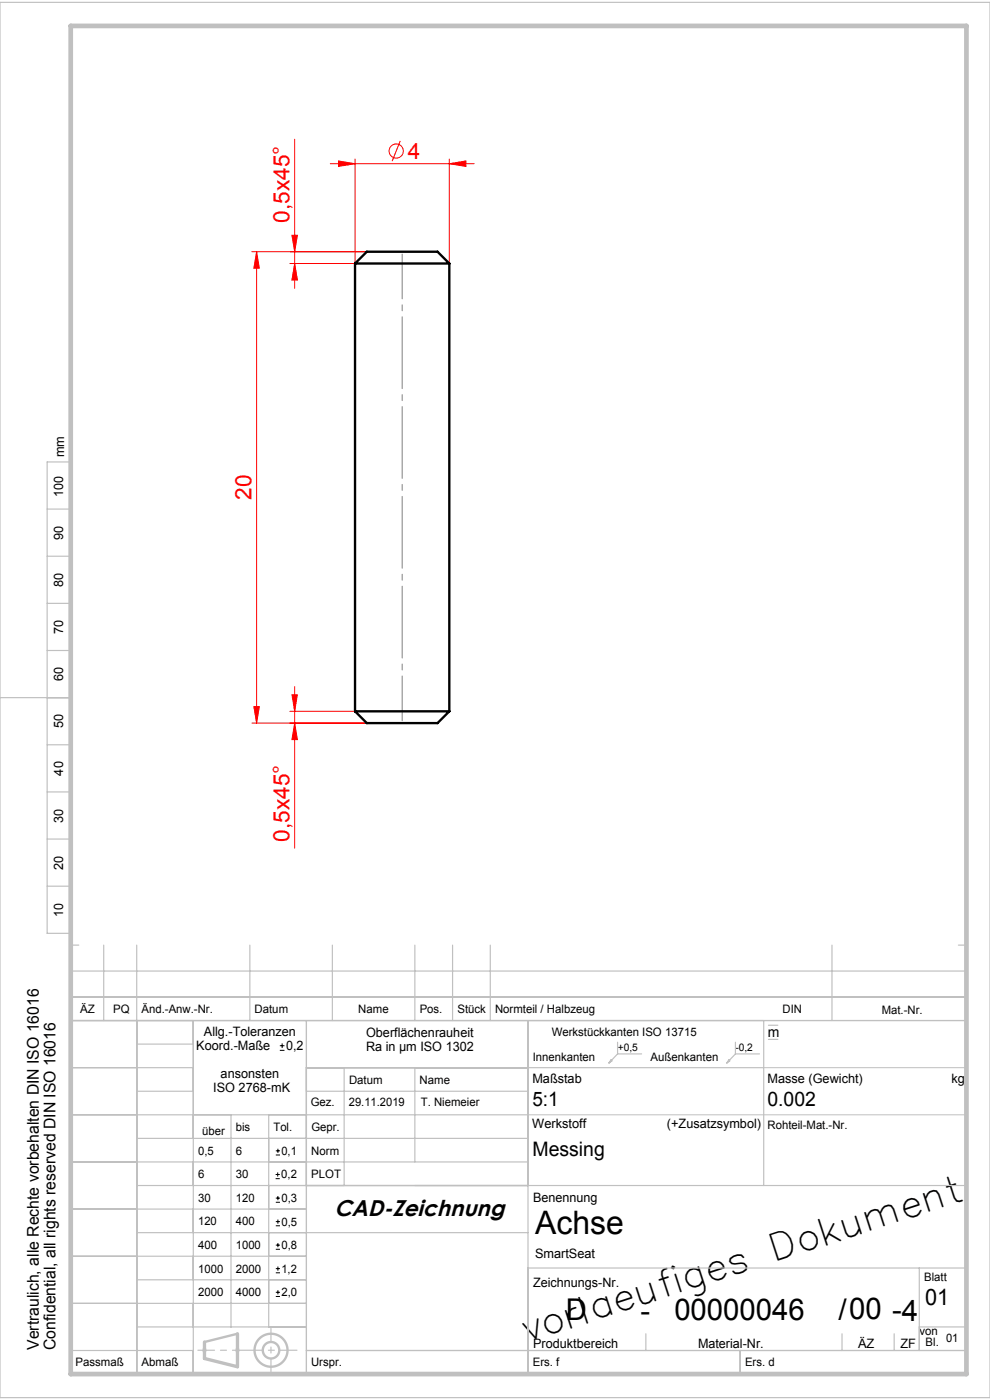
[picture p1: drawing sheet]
<svg xmlns="http://www.w3.org/2000/svg" width="210mm" height="297mm" viewBox="0 0 210 297" stroke-linecap="round" stroke-linejoin="round" font-family="sans-serif">
<g fill="none" stroke="#f00" stroke-width=".21">
<path d="M62.5 29.5v31.7M70.1 34.7h30.5M71.8 34.2l3.5 .5-3.5 .6zM75.3 33.7v22.2h-13.8M84.9 29.9l-1.7 4.3M95.3 34.7l3.5-.5v1.1zM95.3 33.7v22.2M53.4 53.4h24.4M54.4 53.4v100M54.4 53.4l.6 3.5h-1.1zM61.9 49.9h1.2l-.6 3.5zM62.5 55.9l.6 3.5h-1.2z"/>
<path d="M53.4 153.4h24.4M53.9 149.9h1.1l-.6 3.5zM61.5 150.9h13.8M61.9 147.4h1.2l-.6 3.5zM62.5 145.7v34.2M62.5 153.4l.6 3.5h-1.2z"/>
<circle cx="84" cy="32" r="1.5"/>
</g>
<g fill="none" stroke="#000" stroke-width=".21">
<path d="M59.4 222.8h.9M59.4 221.8h.9M59.8 221.4v.9M58.5 250h.8M58.5 249.2h.8M58.5 259.2h.9M58.5 255.1h.9M58.5 254.2h.9M58.5 245h.9M58.5 244.1h.9M58.9 248.7v.9M58.9 253.7v.9"/>
<path d="M58.9 258.7v.9M58.9 243.7v.9M58.5 265h.9M58.5 264.1h.9M58.5 260h.9M58.5 275h.9M58.5 274.2h.9M58.5 270h.9M58.5 269.1h.9M58.9 263.7v.9M58.9 273.7v.9M58.9 268.7v.9"/>
</g>
<path d="M112 236.5h93M162 226.5h43M42.9 286.4h1M43 286.1l.7 .7M43.4 285.9v1M43.7 286.1l-.7 .7M49.9 286.4h1M50 286.1l.7 .7M50.4 285.9v1M50.7 286.1l-.7 .7" fill="none" stroke="#c0c0c0" stroke-width=".21"/>
<g fill="none" stroke="#c0c0c0" stroke-width=".5">
<path d="M50.4 282.9l-7 1.8"/>
<circle cx="57.5" cy="286.4" r="3.5"/>
<circle cx="57.5" cy="286.4" r="1.75"/>
</g>
<path d="M85.3 53.9v99" fill="none" stroke="#808080" stroke-width=".21" stroke-dasharray="15.2 1.3 1.3 1.3" stroke-dashoffset="5.7"/>
<path d="M57.5 291v-9.2" fill="none" stroke="#c0c0c0" stroke-width=".25" stroke-dasharray="6.3 1.3 1.3 1.3" stroke-dashoffset="3.7"/>
<path d="M42 286.4h21" fill="none" stroke="#c0c0c0" stroke-width=".25" stroke-dasharray="6.3 1.3 1.3 1.3" stroke-dashoffset="2.8"/>
<g fill="none" stroke="#c0c0c0" stroke-width=".25">
<path d="M0 .5h210v296h-210zM10 98h5v100h-5zM10 108h5M10 118h5M10 128h5M10 138h5M0 148h15M10 158h5M10 168h5M10 178h5M10 188h5M15 198.5v93h190v-85.5h-190"/>
<path d="M15 216.5h190M15 211.5h190M15 200.5h1.7M22 200.5v16M29 200.5v91M41 216.5v75M53 200.5v16M65 216.5v75M70.5 200.5v16M88 200.5v16M96 200.5v16M104 200.5v16"/>
<path d="M112 216.5v75M162 216.5v35M163 217.5h2M176.5 200.5v16M203.3 200.5h1.7M15 226.5h26M15 236.5h97M29 221.5h12M29 231.5h12M49 236.5v45M57 236.5v45M65 226.5h97"/>
<path d="M65 231.5h47M73 226.5v25M88 226.5v20M129.6 224.9l.2 .2-.6 .4zM131 221.1v2.5M131 223.6h5.1M131 223.6l-1.8 1.9M154.6 224.9l.2 .2-.6 .4zM156 223.6h5.1M156 221.1v2.5M156 223.6l-1.8 1.9M163 220.5h2"/>
<path d="M15 246.5h97M15 256.5h50M29 251.5h176M29 241.5h83M15 266.5h50M15 276.5h50M29 261.5h83M29 271.5h36M112 269h93M195 269v17.5M15 286.5h26M29 281.5h36"/>
<path d="M65 286.5h140M137 283v3.5M157 286.5v5M178.6 283v3.5M189.7 283v3.5M195 281.5h10"/>
</g>
<path d="M50.4 282.9v7l-7-1.7v-3.5" fill="none" stroke="#c0c0c0" stroke-width=".7"/>
<path d="M15 5.5h190v286h-190z" fill="none" stroke="#c0c0c0" stroke-width="1"/>
<g fill="#f00">
<path d="M95.3 34.7l3.5-.5v1.1zM71.8 34.2l3.5 .5-3.5 .6z"/>
<path d="M62.5 153.4l.6 3.5h-1.2zM61.9 147.4h1.2l-.6 3.5zM53.9 149.9h1.1l-.6 3.5zM54.4 53.4l.6 3.5h-1.1z"/>
<path d="M61.9 49.9h1.2l-.6 3.5zM62.5 55.9l.6 3.5h-1.2z"/>
</g>
<path d="M75.3 55.9h20M75.3 55.9l2.5-2.5h15l2.5 2.5M75.3 55.9v95M95.3 55.9v95M75.3 150.9h20M75.3 150.9l2.5 2.5h15l2.5-2.5" fill="none" stroke="#000" stroke-width=".5"/>
<text font-size="7.8" x="112.2" y="284.6" transform="rotate(-18 112.2 284.6)">vorlaeufiges Dokument</text>
<text font-size="6.9" x="113.5" y="261.7">Achse</text>
<g font-size="6.3">
<text x="120" y="279.9">D</text>
<text x="135.8" y="280.2">-</text>
<text x="143" y="279.9">00000046</text>
<text x="177.8" y="280">/00 -4</text>
</g>
<g font-size="4.8" fill="#f00">
<text x="86.5" y="33.6">4</text>
<text x="61.4" y="47.2" transform="rotate(-90 61.4 47.2)">0,5x45°</text>
<text x="53.4" y="106.1" transform="rotate(-90 53.4 106.1)">20</text>
<text x="61.4" y="178.6" transform="rotate(-90 61.4 178.6)">0,5x45°</text>
</g>
<g font-size="4.8">
<text x="70.9" y="257.9">CAD-Zeichnung</text>
<text x="196.2" y="276.8">01</text>
</g>
<g font-size="4.2">
<text x="112.9" y="234.7">5:1</text>
<text x="162.8" y="234.6">0.002</text>
<text x="112.9" y="245.1">Messing</text>
</g>
<g font-size="3.4">
<text x="8.3" y="286.4" transform="rotate(-90 8.3 286.4)">Vertraulich, alle Rechte vorbehalten DIN ISO 16016</text>
<text x="11.8" y="286.4" transform="rotate(-90 11.8 286.4)">Confidential, all rights reserved DIN ISO 16016</text>
</g>
<text font-size="3" x="162.9" y="220">m</text>
<g font-size="2.7">
<text x="13.6" y="97" transform="rotate(-90 13.6 97)">mm</text>
<text x="13.4" y="105.5" transform="rotate(-90 13.4 105.5)">100</text>
<text x="13.4" y="114.5" transform="rotate(-90 13.4 114.5)">90</text>
<text x="13.4" y="124.5" transform="rotate(-90 13.4 124.5)">80</text>
<text x="13.4" y="134.5" transform="rotate(-90 13.4 134.5)">70</text>
<text x="13.4" y="144.5" transform="rotate(-90 13.4 144.5)">60</text>
<text x="13.4" y="154.5" transform="rotate(-90 13.4 154.5)">50</text>
<text x="13.4" y="164.5" transform="rotate(-90 13.4 164.5)">40</text>
<text x="13.4" y="174.5" transform="rotate(-90 13.4 174.5)">30</text>
<text x="13.4" y="184.5" transform="rotate(-90 13.4 184.5)">20</text>
<text x="13.4" y="194.5" transform="rotate(-90 13.4 194.5)">10</text>
<text x="43.3" y="219.8">Allg.-Toleranzen</text>
<text x="77.7" y="219.9">Oberflächenrauheit</text>
<text x="41.6" y="222.8">Koord.-Maße</text>
<text x="60.7" y="222.8">0,2</text>
<text x="77.6" y="222.9">Ra in µm ISO 1302</text>
<text x="45.2" y="231.8">ISO 2768-mK</text>
<text x="46.8" y="228.8">ansonsten</text>
<text x="112.9" y="229.8">Maßstab</text>
<text x="162.8" y="229.8">Masse (Gewicht)</text>
<text x="201.8" y="229.7">kg</text>
<text x="112.9" y="239.4">Werkstoff</text>
<text x="141.5" y="239.4">(+Zusatzsymbol)</text>
<text x="113.1" y="255">Benennung</text>
<text x="113.5" y="266.8">SmartSeat</text>
<text x="113.1" y="272.9">Zeichnungs-Nr.</text>
<text x="113.1" y="286">Produktbereich</text>
<text x="148.1" y="285.9">Material-Nr.</text>
<text x="182" y="285.9">ÄZ</text>
<text x="191" y="285.9">ZF</text>
</g>
<g font-size="2.5">
<text x="17" y="215">ÄZ</text>
<text x="24" y="215">PQ</text>
<text x="30" y="215">Änd.-Anw.-Nr.</text>
<text x="54" y="215">Datum</text>
<text x="76" y="215">Name</text>
<text x="89" y="215">Pos.</text>
<text x="97" y="215">Stück</text>
<text x="105" y="215">Normteil / Halbzeug</text>
<text x="166" y="215">DIN</text>
<text x="187" y="215">Mat.-Nr.</text>
<text x="117" y="219.8">Werkstückkanten ISO 13715</text>
<text x="113" y="225">Innenkanten</text>
<text x="138" y="225">Außenkanten</text>
<text x="74" y="230">Datum</text>
<text x="89" y="230">Name</text>
<text x="50" y="240">bis</text>
<text x="58" y="240">Tol.</text>
<text x="65.9" y="234.7">Gez.</text>
<text x="66" y="240">Gepr.</text>
<text x="74" y="234.7">29.11.2019</text>
<text x="89.3" y="234.7">T. Niemeier</text>
<text x="162.8" y="239.4">Rohteil-Mat.-Nr.</text>
<text x="42" y="245">0,5</text>
<text x="42.9" y="240.8">über</text>
<text x="50.1" y="245">6</text>
<text x="59.7" y="245">0,1</text>
<text x="66" y="245">Norm</text>
<text x="42" y="250">6</text>
<text x="50" y="250">30</text>
<text x="59.7" y="250">0,2</text>
<text x="66" y="250">PLOT</text>
<text x="42" y="255">30</text>
<text x="50" y="255">120</text>
<text x="59.7" y="255">0,3</text>
<text x="42" y="260">120</text>
<text x="50" y="260">400</text>
<text x="59.7" y="260">0,5</text>
<text x="42.1" y="270">1000</text>
<text x="42.1" y="265">400</text>
<text x="50" y="270">2000</text>
<text x="50" y="265">1000</text>
<text x="59.7" y="265">0,8</text>
<text x="59.7" y="270">1,2</text>
<text x="42" y="275">2000</text>
<text x="50" y="275">4000</text>
<text x="59.7" y="275">2,0</text>
<text x="196" y="271.8">Blatt</text>
<text x="195" y="283.3">von</text>
<text x="196.3" y="285.6">Bl.</text>
<text x="200.7" y="284.7">01</text>
<text x="16" y="289.8">Passmaß</text>
<text x="30" y="289.8">Abmaß</text>
<text x="66" y="289.8">Urspr.</text>
<text x="113" y="289.8">Ers. f</text>
<text x="158" y="289.8">Ers. d</text>
</g>
<g font-size="2.2">
<text x="131" y="222.9">+0,5</text>
<text x="156" y="222.9">-0,2</text>
</g>
</svg>
